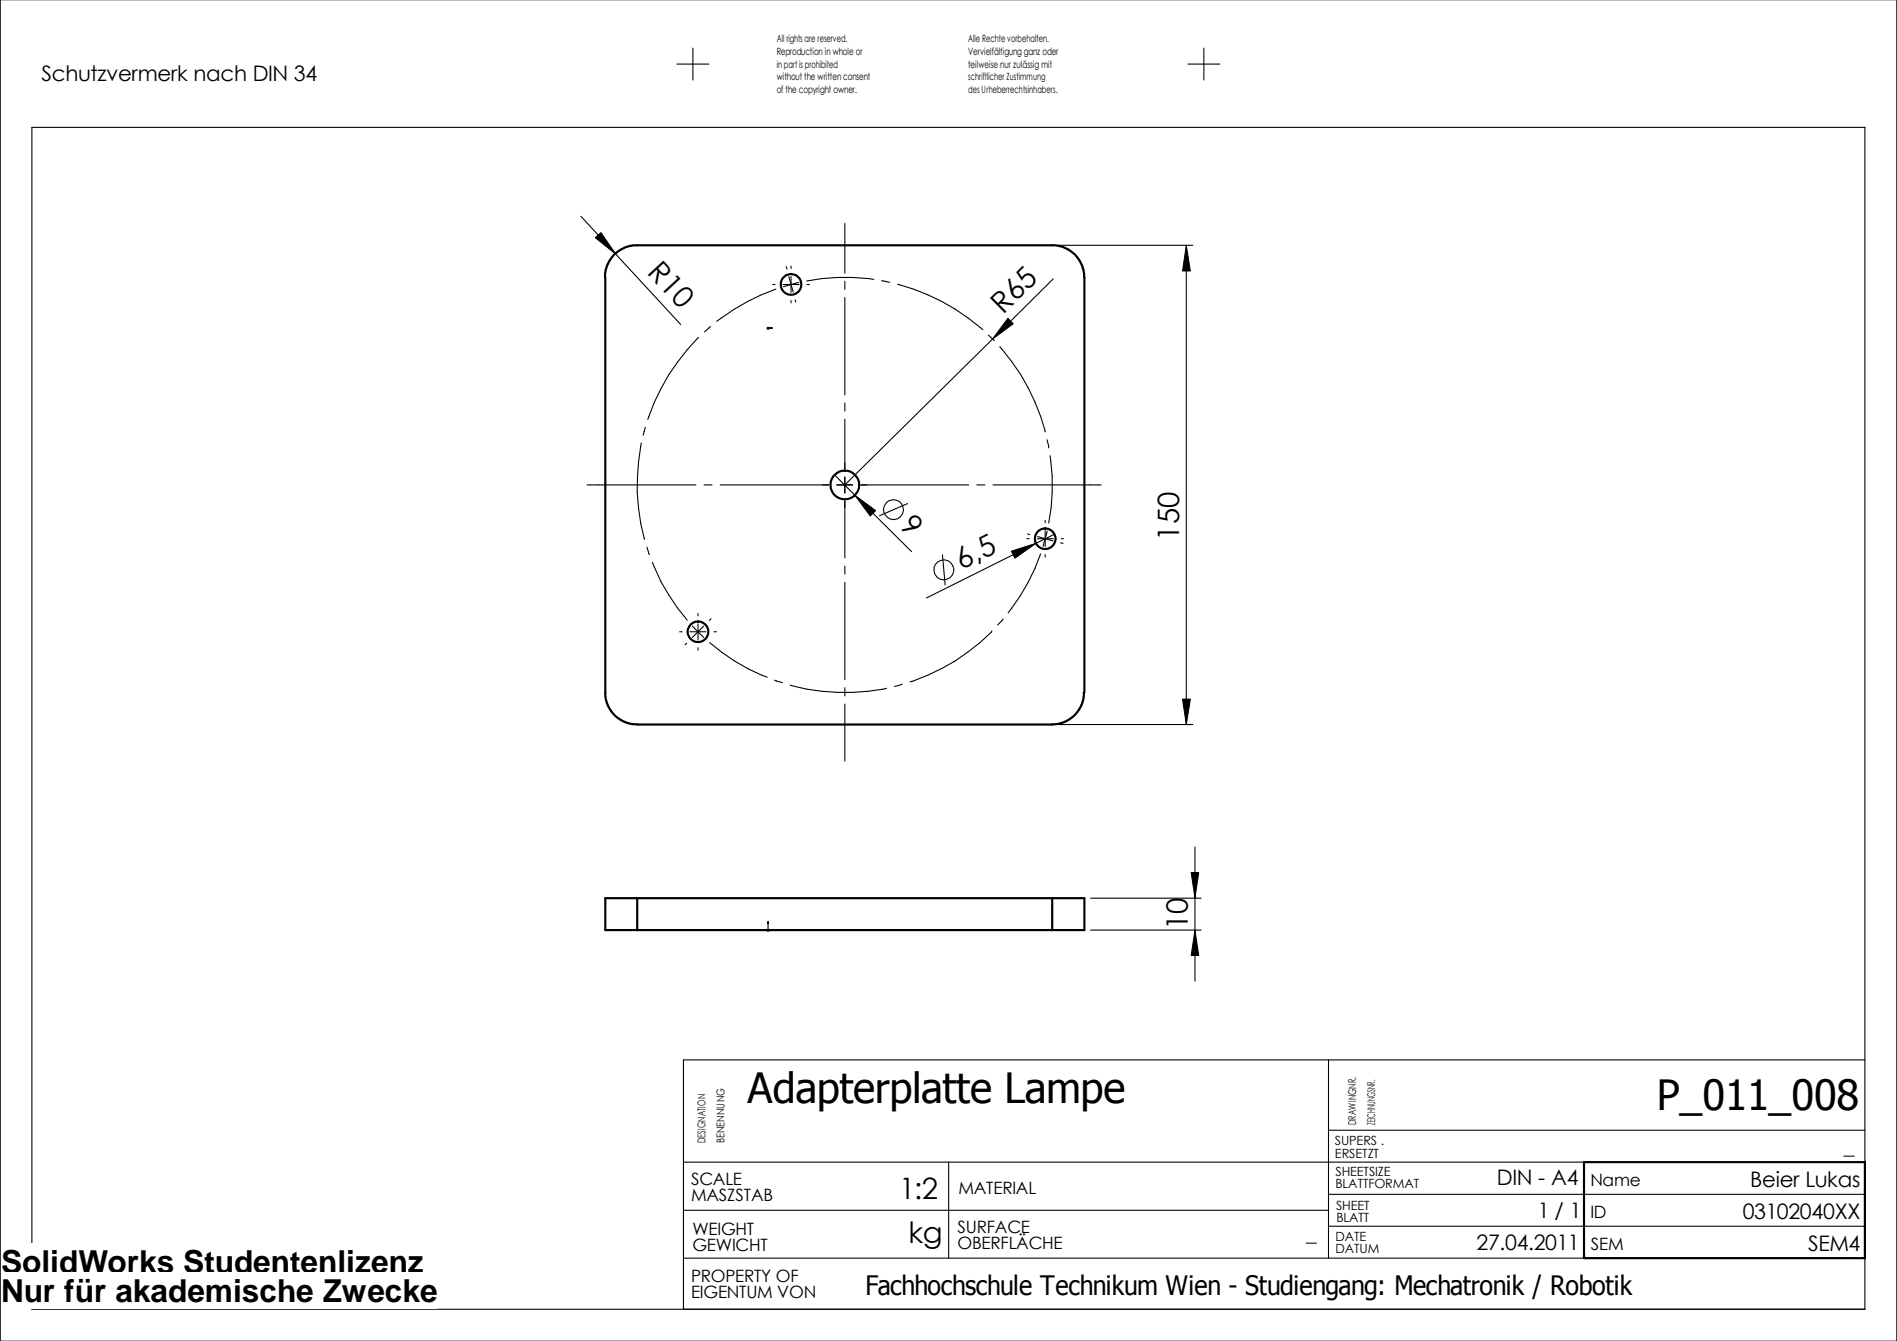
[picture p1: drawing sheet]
<svg xmlns="http://www.w3.org/2000/svg" width="297mm" height="210mm" viewBox="0 0 297 210" stroke-linecap="round" stroke-linejoin="round" font-family="sans-serif">
<g fill="none" stroke="#000" stroke-width=".17">
<path d="M0 0h297v209.9h-297zM106 10h5M108.5 7.5v5M186 10h5M188.5 7.5v5M91 33.9l15.6 16.9M132.3 35v7.8M165.8 38.4h21M185.8 38.4v75M109.4 52.8a32.1 32.1 0 0 0-8 12.9M111.2 51.1l-.9 .8M120.1 51.4h.8"/>
<path d="M120.1 51.2l.3 .3M120.3 51.4h.1M120.3 51.2v.3M120.4 51.2l-.3 .3M120.6 51.3l.3 .1h-.3zM121 44.5h.4M121.5 45.3a33.8 33.8 0 0 0-9.3 5M122.6 44.5h2.5M123.1 41.7l.1 .4M123.5 43.3l.4 1.2M123.9 44.5l-1.2 .4M123.9 41.7v.3"/>
<path d="M123.9 43.3v2.5M123.9 47v.4M123.9 44.5l.3 1.2M124.5 46.9l.1 .4M125.1 44.2l-1.2 .3M126.4 44.5h.3M132.3 44v1.3M132.3 46.6v15.2M136.8 43.7a31.7 31.7 0 0 0-10.5 .3M138 43.9l1.3 .3M140.5 44.5a33 33 0 0 1 13.4 7.1M154.8 52.5l.9 .8"/>
<path d="M156.5 54.3a32.4 32.4 0 0 1 7.2 13.3M164.9 43.6l-32.6 32.3M91.9 75.9h17.1M100.4 69.3a32.2 32.2 0 0 0 .5 15.1M101 66.9l-.3 1.2M110.2 75.9h1.3M112.8 75.9h17M130.7 74.3l12 12.1M131 75.9h2.5M132.3 63.1v1.2M132.3 65.6v7.8M132.3 74.7v2.5"/>
<path d="M132.3 78.4v8.9M134.8 75.9h16.9M142.1 78.8l-4.4 1.9M152.9 75.9h1.3M155.5 75.9h16.9M164 68.8l.2 1.3M164.4 71.3a29.8 29.8 0 0 1-.2 10.6M101.3 85.6l.4 1.2M102.1 88a29.4 29.4 0 0 0 5.5 9.1M106.4 98.9h.4M108 98.9h2.5M108.4 98l1.8 1.8"/>
<path d="M109.3 96v.4M109.3 97.7v2.5M110.2 98l-1.8 1.8M111.3 96.9l-.2 .2M111.8 98.9h.4M132.3 88.6v1.3M132.3 91.1v15.3M147.6 86.8l.4 4.8M155.3 98.8a30.2 30.2 0 0 1-12.8 7.9M157.1 96.9l-.9 .9M160.8 84.3h.4M160.9 83.6l.3 .1"/>
<path d="M162.4 84.3h2.5M162.5 84l1.2 .3M162.9 86.7a31.7 31.7 0 0 1-5 9.2M163.7 84.3l-.4 1.2M163.7 81.4v.4M163.7 83.1v2.5M163.7 86.8v.4M163.7 84.3l1.2 .4M164 83.1l-.3 1.2M165.1 83.6l-20 10M166.1 85h.4M166.2 84.3h.3"/>
<path d="M107.5 100.7l-.2 .2M109.3 101.4v.4M111.1 100.6a30 30 0 0 0 9 5.4M121.3 106.5l1.2 .3M123.7 107.2a32.2 32.2 0 0 0 15.1 .5M132.3 107.7v1.2M132.3 110.2v8.9M141.3 107.1l-1.3 .3M165.8 113.4h21M187.1 132.6v21M120.1 145.6h.8M120.1 145.5l.3 .3"/>
<path d="M120.3 144.2l.1 .4h-.2zM120.3 144.2v1.6M120.4 145.5l-.3 .3M120.6 145.5l.3 .1-.3 .1zM170.8 145.6h17.3M170.8 140.6h17.3M208 165.9v31M208 176.9h84M292 165.9h-185v39M107 181.9h141M107 189.4h101M107 196.9h141"/>
<path d="M148.5 181.9v15M208 186.9h84M208 191.9h84M292 181.9v-162h-287v185h287v-8"/>
<circle cx="139.9" cy="79.8" r="1.56"/>
<circle cx="147.8" cy="89.2" r="1.56"/>
</g>
<g fill="none" stroke="#000" stroke-width=".34">
<path d="M94.7 43.4v-.6l.3-1.1 .4-.9 .7-.9 1.1-.8 .8-.4 1.1-.3h66.3l1.4 .4 1.4 1 .9 1 .4 .9 .3 1.7v65M94.8 43.4v65.6l.2 1 .3 .7 .5 .8 .7 .7 .9 .6 .8 .4 .9 .2h.7M169.7 108.4v.6l-.2 1-.3 .7-.7 1-.7 .7-.7 .4-.8 .4-.9 .2h-65.6M94.8 140.6h75v5h-75zM99.8 140.6v5M164.8 140.6v5M248 181.9h44v15h-44z"/>
<circle cx="123.9" cy="44.5" r="1.63"/>
<circle cx="132.3" cy="75.9" r="2.25"/>
<circle cx="109.3" cy="98.9" r="1.61"/>
<circle cx="163.7" cy="84.3" r="1.61"/>
</g>
<path d="M93.2 37.2l.9-.8 2.3 3.4zM185.8 38.4l.6 4h-1.2zM120.6 51.3l.3 .1h-.3zM157.8 49.8l.9 .9-3.3 2.4zM133.9 77.5l3.2 2.4-.8 .9zM158.4 86.3l3.8-1.3-3.3 2.4zM185.2 109.4h1.2l-.6 4zM120.3 144.2l.1 .4h-.2zM120.6 145.5l.3 .1-.3 .1zM186.5 136.6h1.2l-.6 4zM187.1 145.6l.6 4h-1.2z" fill="#000"/>
<path d="M93.2 37.2l.9-.8 2.3 3.4zM185.8 38.4l.6 4h-1.2zM157.8 49.8l.9 .9-3.3 2.4zM133.9 77.5l3.2 2.4-.8 .9zM158.4 86.3l3.8-1.3-3.3 2.4zM185.2 109.4h1.2l-.6 4zM186.5 136.6h1.2l-.6 4zM187.1 145.6l.6 4h-1.2z" fill="none" stroke="#000" stroke-width=".16"/>
<g fill="#fff">
<path d="M.2 194.7h66.2v5.7h-66.2z"/>
<path d="M.2 199.2h68.3v5.7h-68.3z"/>
</g>
<g font-size="6.5">
<text x="117" y="172.7">Adapterplatte Lampe</text>
<text x="259.5" y="173.8">P_011_008</text>
</g>
<g font-size="5">
<text x=".2" y="199.3">SolidWorks Studentenlizenz</text>
<text x=".2" y="203.8">Nur für akademische Zwecke</text>
</g>
<g font-size="4.6">
<text x="101.2" y="42.7" transform="rotate(47 101.2 42.7)">R10</text>
<text x="157.1" y="49.3" transform="rotate(-45 157.1 49.3)">R65</text>
<text x="140.8" y="82.4" transform="rotate(45 140.8 82.4)">9</text>
<text x="150.6" y="89.2" transform="rotate(-26 150.6 89.2)">6,5</text>
<text x="184.7" y="84.6" transform="rotate(-90 184.7 84.6)">150</text>
<text x="186" y="145.6" transform="rotate(-90 186 145.6)">10</text>
<text x="140.8" y="187.7">1:2</text>
<text x="142.2" y="194.5">kg</text>
</g>
<text font-size="4.2" x="135.5" y="202.7">Fachhochschule Technikum Wien - Studiengang: Mechatronik / Robotik</text>
<g font-size="3.3">
<text x="6.5" y="12.7">Schutzvermerk nach DIN 34</text>
<text x="234.4" y="185.5">DIN - A4</text>
<text x="274.1" y="185.8">Beier Lukas</text>
<text x="288.7" y="180.6">_</text>
<text x="240.8" y="190.7">1 / 1</text>
<text x="272.9" y="190.8">03102040XX</text>
<text x="204.5" y="194.3">_</text>
<text x="231.2" y="195.7">27.04.2011</text>
<text x="283.1" y="195.8">SEM4</text>
</g>
<g font-size="2.7">
<text x="108.2" y="185.4">SCALE</text>
<text x="249" y="185.6">Name</text>
<text x="108.2" y="188">MASZSTAB</text>
<text x="150.1" y="186.8">MATERIAL</text>
<text x="249" y="190.6">ID</text>
<text x="108.4" y="195.8">GEWICHT</text>
<text x="108.4" y="193.3">WEIGHT</text>
<text x="149.9" y="193">SURFACE</text>
<text x="149.9" y="195.6">OBERFLÄCHE</text>
<text x="249.1" y="195.6">SEM</text>
<text x="108.2" y="200.6">PROPERTY OF</text>
<text x="108.2" y="203.2">EIGENTUM VON</text>
</g>
<g font-size="2">
<text x="209" y="179.3">SUPERS .</text>
<text x="209" y="181.2">ERSETZT</text>
<text x="209.1" y="184.1">SHEETSIZE</text>
<text x="209.1" y="186">BLATTFORMAT</text>
<text x="209.2" y="189.4">SHEET</text>
<text x="209.3" y="191.3">BLATT</text>
<text x="209.1" y="196.2">DATUM</text>
<text x="209.1" y="194.3">DATE</text>
</g>
<g font-size="1.7">
<text x="110.4" y="178.9" transform="rotate(-90 110.4 178.9)">DESIGNATION</text>
<text x="113.5" y="178.9" transform="rotate(-90 113.5 178.9)">BENENNUNG</text>
<text x="212.3" y="176.1" transform="rotate(-90 212.3 176.1)">DRAWINGNR.</text>
<text x="215.3" y="176.1" transform="rotate(-90 215.3 176.1)">ZEICHNUNGSNR.</text>
</g>
<g font-size="1.6">
<text x="121.6" y="6.6">All rights are reserved.</text>
<text x="121.6" y="8.6">Reproduction in whole or</text>
<text x="121.6" y="10.6">in part is prohibited</text>
<text x="151.6" y="6.6">Alle Rechte vorbehalten.</text>
<text x="151.6" y="8.6">Vervielfältigung ganz oder</text>
<text x="151.6" y="10.6">teilweise nur zulässig mit</text>
<text x="121.6" y="14.6">of the copyright owner.</text>
<text x="121.6" y="12.6">without the written consent</text>
<text x="151.6" y="14.6">des Urheberrechtsinhabers.</text>
<text x="151.6" y="12.6">schriftlicher Zustimmung</text>
</g>
</svg>
